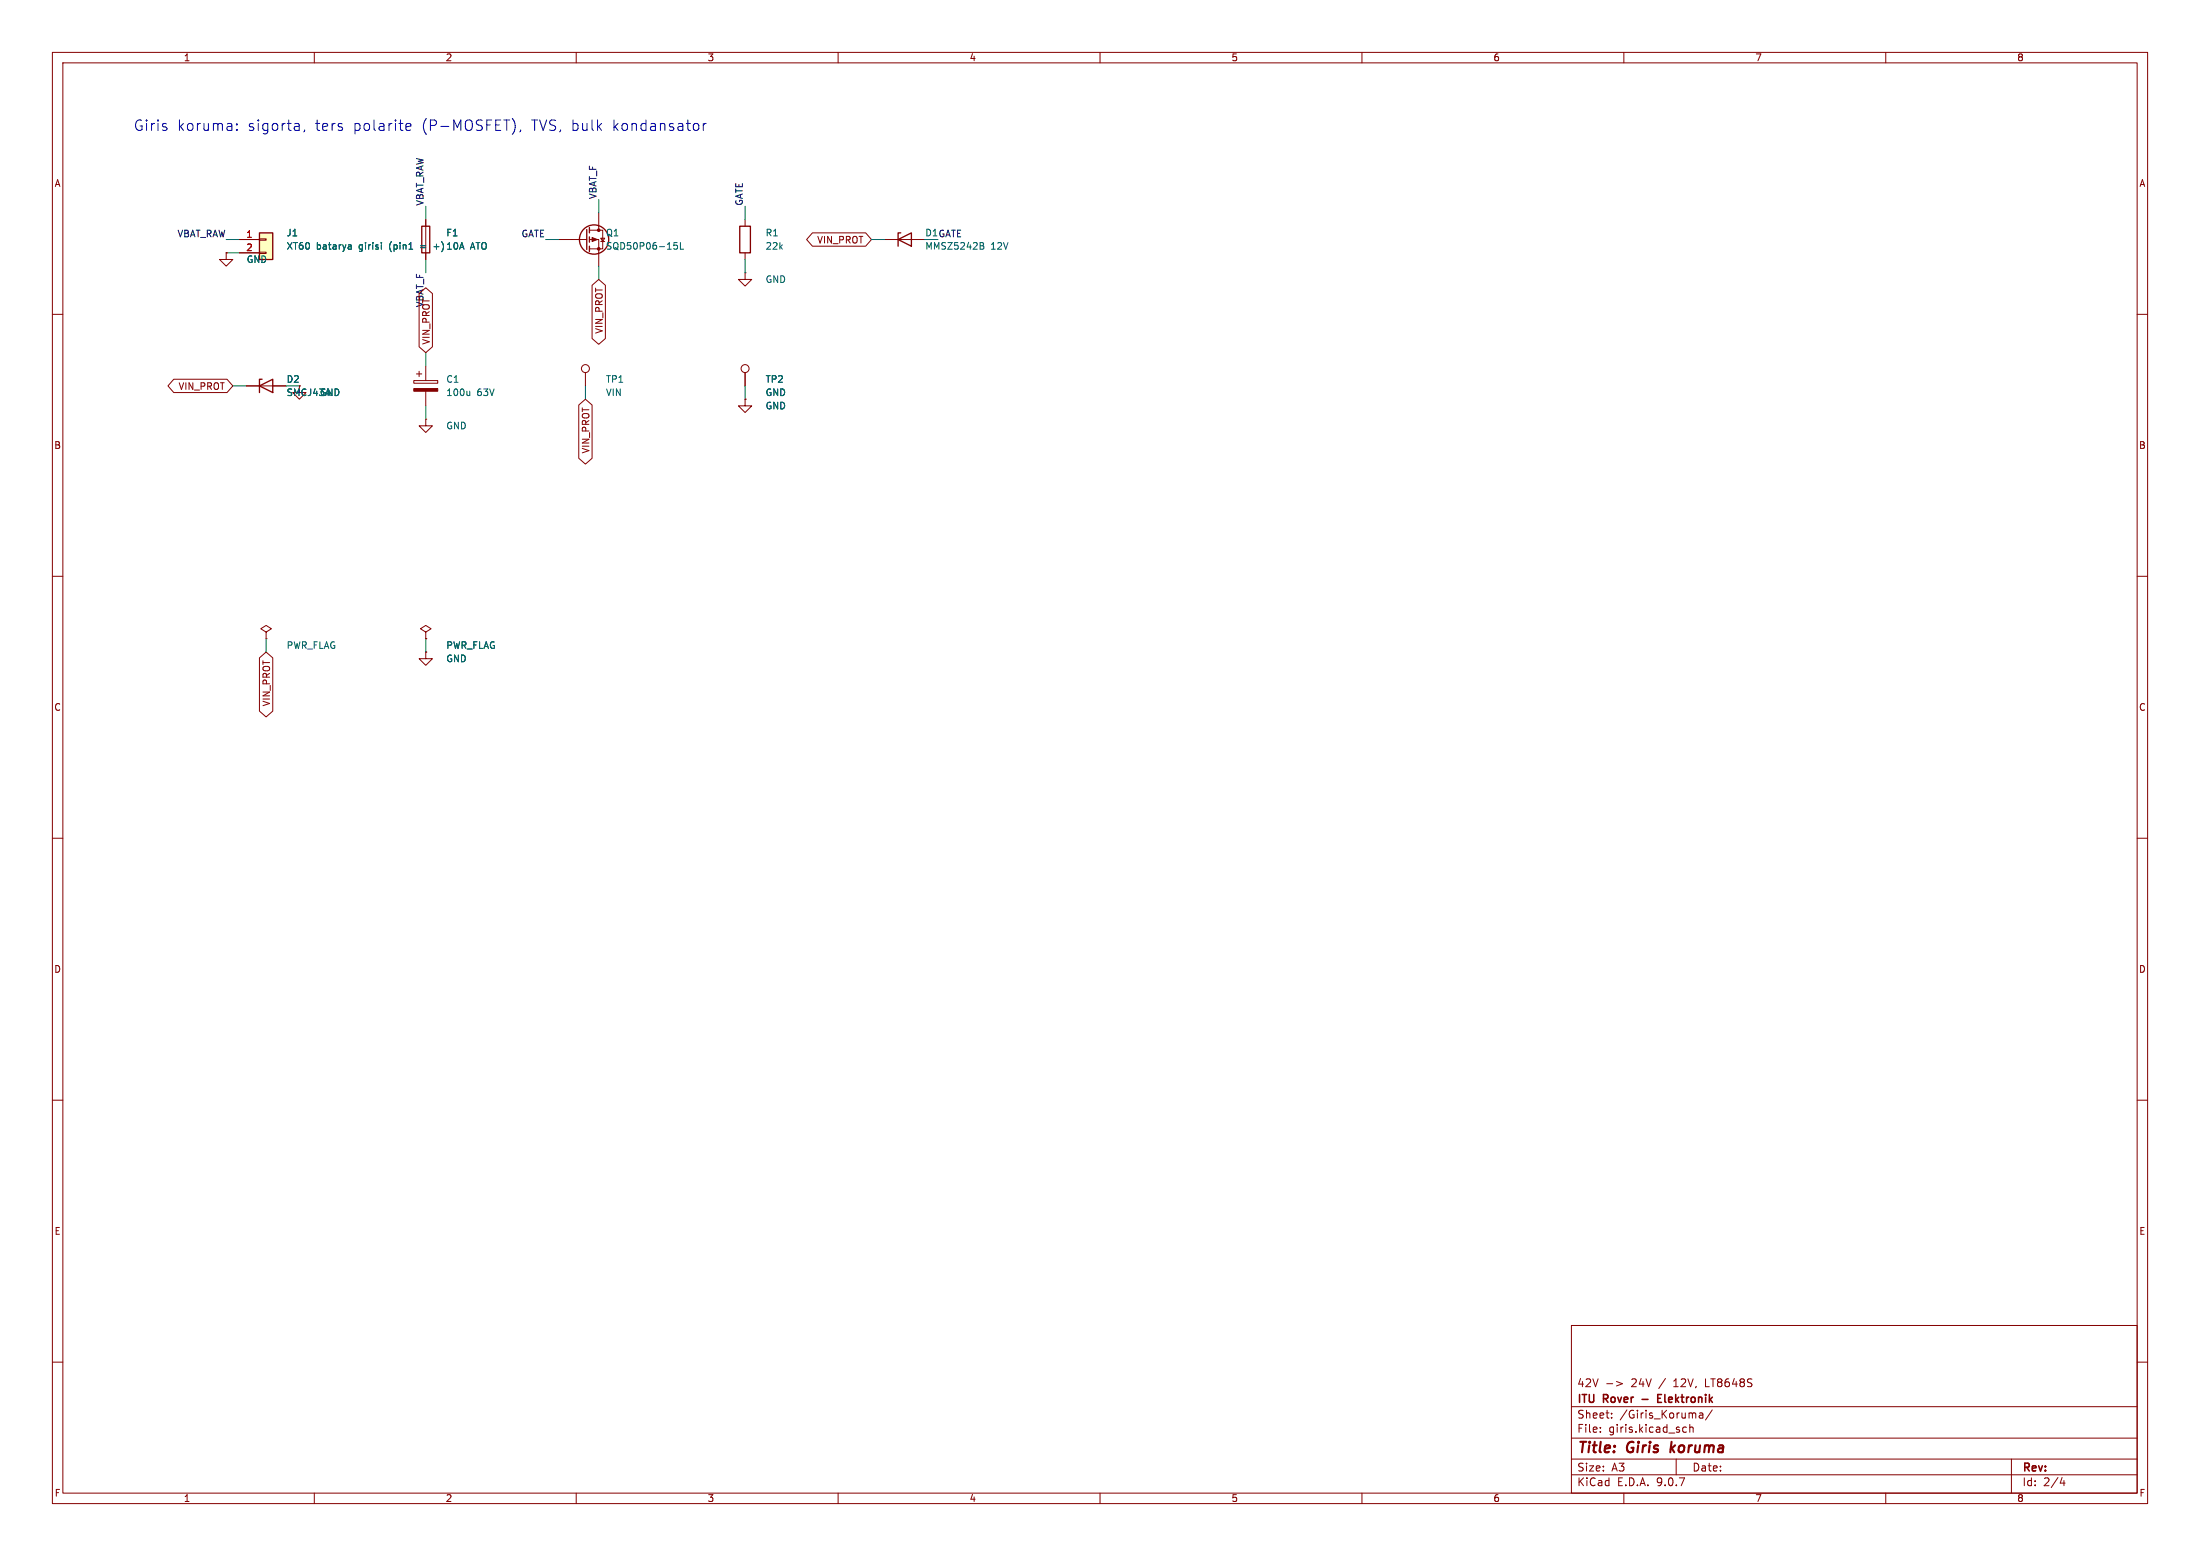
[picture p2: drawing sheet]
<svg xmlns="http://www.w3.org/2000/svg" width="420mm" height="297mm" viewBox="0 0 420 297" stroke-linecap="round" stroke-linejoin="round" font-family="sans-serif">
<g fill="none" stroke="#840000" stroke-width=".19">
<path d="M10 10h400v277h-400zM12 12h396v273h-396zM60 10v2M110 10v2M160 10v2M210 10v2M260 10v2M310 10v2M360 10v2M43.2 48.3v1.2h1.2l-1.2 1.3-1.3-1.3h1.3M43.2 48.3h.1M142.2 41.9v1.3"/>
<path d="M142.2 48.3v1.2M10 60h2M142.2 76.2v1.3h1.3l-1.3 1.2-1.2-1.2h1.2M142.2 76.2h.1M142.2 71.1v2.6M408 60h2M10 110h2M408 110h2M10 160h2M408 160h2M10 210h2M408 210h2"/>
<path d="M300 253h108v32h-108zM10 260h2M300 278.5h108M300 274.5h108M300 268.5h108M305.5 273.2v.2M305.5 272.5v.1M306.7 264.1h1.2M307.7 270.5v.2M307.7 269.8v.1M308.6 263.7l1.1 .4-1.1 .4M320 278.5v3"/>
<path d="M321.3 273.2l.2 .2 .4-.1M321.9 272.5l-.4-.1-.2 .1M322.6 272.5l.2-.1 .4 .1v.9M322.6 271.9v1.5M324.4 269.8h.6l.1 .9M325.1 270l-.5 .1a.29 .29 0 0 0-.2 .3 .29 .29 0 0 0 .2 .3l.5-.1M326.9 269.1l-1.3 1.9M384 278.5v6.5M408 260h2M60 285v2M110 285v2M160 285v2"/>
<path d="M210 285v2M260 285v2M300 281.5h108M310 285v2M360 285v2M393.7 282l-.4 1.1h.9M394 282.6v1"/>
<circle cx="142.2" cy="70.4" r=".76"/>
</g>
<path d="M319.1 275.2l-.2 2M319.8 275.9l-.9 .7" fill="none" stroke="#840000" stroke-width=".4"/>
<path d="M316.5 266.9h.5M317.2 266.2h-.7v1.5h.7" fill="none" stroke="#840000" stroke-width=".3"/>
<path d="M141.2 43.2h2.1v5.1h-2.1z" fill="none" stroke="#840000" stroke-width=".25"/>
<path d="M49.5 44.5h2.6v5h-2.6z" fill="#ffffc2"/>
<g fill="none" stroke="#840000" stroke-width=".25">
<path d="M49.5 44.5h2.6v5h-2.6zM80.5 43.2h1.5v5.1h-1.5zM112 43.8v3.8M112.5 43.4v1.1M112.5 45.2v1M112.5 47v1M171.4 45.7l2.6-1.2v2.5zM172 44.5h-.6v2.5M49.5 73.7l2.6-1.3v2.5zM50 72.4h-.5v2.5"/>
<circle cx="113.4" cy="45.7" r="2.79"/>
</g>
<g fill="none" stroke="#840000" stroke-width=".19">
<path d="M43.2 48.3h.1M45.7 45.7h3.8M45.7 48.3h3.8M49.5 45.6h1.3v.2h-1.3zM49.5 48.1h1.3v.3h-1.3zM80 56l1.3-1.1 1.3 1.1v10.2l-1.3 1.1-1.3-1.1zM81.3 41.9v7.6M106.7 45.7h5.3M112.5 43.9h2.6v3.6h-2.6M112.5 45.7h1.8v5.1M113 54.5l1.3-1.2 1.3 1.2v10.1l-1.3 1.1-1.3-1.1zM114.3 40.6v3.3"/>
<path d="M114.7 45.5h.7l-.3 .6zM114.7 46.1h.7M142.2 52.1v1.2h1.3l-1.3 1.3-1.2-1.3h1.2M142.2 52.1h.1M155.1 44.4h10.2l1.1 1.3-1.1 1.3h-10.2l-1.1-1.3zM168.9 45.7h7.6M33.2 72.4h10.1l1.1 1.3-1.1 1.2h-10.1l-1.1-1.2zM47 73.7h7.6M57.1 73.7v1.2h1.3l-1.3 1.3-1.2-1.3h1.2M79 72.6h4.6v.6h-4.6zM79.5 71.4h1M80 70.9v1"/>
<path d="M81.3 69.9v2.7M81.3 74.7v2.8M110.5 77.3l1.3-1.1 1.2 1.1v10.2l-1.2 1.1-1.3-1.1zM111.8 71.1v2.6M142.2 76.2h.1M142.2 71.1v2.6M81.3 80v1.3h1.2l-1.2 1.3-1.3-1.3h1.3M81.3 80h.1M49.5 125.6l1.3-1.1 1.3 1.1v10.1l-1.3 1.1-1.3-1.1zM50.8 120.7l1-.7-1-.6-1 .6 1 .7v1.2M50.8 121.9h.1M81.3 120.7l1-.7-1-.6-1 .6 1 .7v1.2"/>
<path d="M81.3 121.9h.1M81.3 124.5v1.2h1.2l-1.2 1.3-1.3-1.3h1.3M81.3 124.5h.1"/>
<circle cx="111.8" cy="70.4" r=".76"/>
</g>
<g fill="none" stroke="#006464" stroke-width=".19">
<path d="M66.6 46.7l.5 .2v.7M67.1 47.5l-.5 .1M67.1 47l-.5 .1M72.8 46.3v.1M72.8 46.7v.9M78.1 47.6h.7M82.8 47.1h1M129.3 46.3h-.6l-.1 .6 .2-.1h.4l.1 .2v.4l-.2 .2-.5-.2M129.9 46.3v1.3h.6M187.1 46.3l.6 .1 .1 .3-.3 .2M187.1 46.9h.4M187.5 46.9l.3 .2v.3l-.7 .2"/>
<path d="M89.7 74.7v.8M89.7 75.4l-.2 .1"/>
</g>
<g fill="#840000" stroke="#840000" stroke-width=".19">
<path d="M113 45.3l1 .4-1 .4z"/>
<path d="M79 74.2h4.6v.5h-4.6z"/>
<circle cx="114.3" cy="43.9" r=".25"/>
<circle cx="114.3" cy="47.5" r=".25"/>
</g>
<g fill="none" stroke="#009600" stroke-width=".19">
<path d="M81.3 39.4v2.5M114.3 38.1v2.5M142.2 39.4v2.5M43.2 45.7h2.5M43.2 48.3h2.5M81.3 49.5v2.6M104.1 45.7h2.6M114.3 50.8v2.5M142.2 49.5v2.6M166.4 45.7h2.5M44.4 73.7h2.6M81.3 67.3v2.6"/>
<path d="M81.3 77.5v2.5M111.8 73.7v2.5M142.2 73.7v2.5M50.8 121.9v2.6M81.3 121.9v2.6"/>
</g>
<path d="M45.2 24.7v.2M45.2 23.7v.1M57 23.7l.1 1.2M57.1 24.8l-.2 .1M57.1 24l-.2 .1M58.2 24.8l-.2 .4M77.5 24.2l1-.2-.1-.3-.6-.1-.3 .2 .1 1h.8M98.3 23.5v1.3M99.4 24.8l-.2 .4M133.3 23.8v.9M134.3 23.6v1.3M134.8 23.6l-.3 .1-.2 .2" fill="none" stroke="#0000c2" stroke-width=".19"/>
<g font-size="2.8" fill="#0000c2">
<text x="25.4" y="25.2">Giris</text>
<text x="33.7" y="25.2">koruma:</text>
<text x="47.2" y="25.2">sigorta,</text>
<text x="60.1" y="25.2">ters</text>
<text x="67.4" y="25.2">polarite</text>
<text x="80.5" y="25.2">(P-MOSFET),</text>
<text x="101.6" y="25.2">TVS, bulk</text>
<text x="117.1" y="25.2">kondansator</text>
</g>
<g font-size="2.8" fill="#840000">
<text x="301" y="277.9">Title:</text>
<text x="310.6" y="277.9">Giris</text>
<text x="319.7" y="277.9">koruma</text>
</g>
<g font-size="2.1" fill="#840000">
<text x="301" y="268.2">ITU</text>
<text x="301" y="265">42V</text>
<text x="306.2" y="268.2">Rover</text>
<text x="311.4" y="265">24V</text>
<text x="314.1" y="268.2">-</text>
<text x="316.9" y="265">/</text>
<text x="317.7" y="268.2">Elektronik</text>
<text x="319.8" y="265">12V,</text>
<text x="325.9" y="265">LT8648S</text>
<text x="301" y="273.7">File:</text>
<text x="301" y="271">Sheet:</text>
<text x="307.1" y="273.7">giris.kicad_sch</text>
<text x="309.2" y="271">/Giris_Koruma/</text>
<text x="301" y="281.1">Size:</text>
<text x="307.6" y="281.1">A3</text>
<text x="323" y="281.1">Date:</text>
<text x="386" y="281.3">Rev:</text>
<text x="301" y="283.9">KiCad</text>
<text x="308.7" y="283.9">E.D.A.</text>
<text x="316.3" y="283.9">9.0.7</text>
<text x="386" y="283.9">Id:</text>
<text x="390.1" y="283.9">2/4</text>
</g>
<g font-size="1.8" fill="#840000">
<text x="35" y="11.9">1</text>
<text x="85" y="11.9">2</text>
<text x="135" y="11.9">3</text>
<text x="185" y="11.9">4</text>
<text x="235" y="11.9">5</text>
<text x="285" y="11.9">6</text>
<text x="335" y="11.9">7</text>
<text x="385" y="11.9">8</text>
<text x="10.3" y="35.9">A</text>
<text x="408.3" y="35.9">A</text>
<text x="155.9" y="46.7">VIN_PROT</text>
<text x="82.2" y="65.9" transform="rotate(-90 82.2 65.9)">VIN_PROT</text>
<text x="115.3" y="63.8" transform="rotate(-90 115.3 63.8)">VIN_PROT</text>
<text x="34" y="74.6">VIN_PROT</text>
<text x="10.3" y="85.9">B</text>
<text x="112.7" y="86.7" transform="rotate(-90 112.7 86.7)">VIN_PROT</text>
<text x="408.2" y="85.9">B</text>
<text x="10.3" y="135.9">C</text>
<text x="51.8" y="134.9" transform="rotate(-90 51.8 134.9)">VIN_PROT</text>
<text x="408.2" y="135.9">C</text>
<text x="10.3" y="185.9">D</text>
<text x="408.2" y="185.9">D</text>
<text x="10.3" y="235.9">E</text>
<text x="408.3" y="235.9">E</text>
<text x="10.3" y="285.9">F</text>
<text x="35" y="286.9">1</text>
<text x="85" y="286.9">2</text>
<text x="135" y="286.9">3</text>
<text x="185" y="286.9">4</text>
<text x="235" y="286.9">5</text>
<text x="285" y="286.9">6</text>
<text x="335" y="286.9">7</text>
<text x="385" y="286.9">8</text>
<text x="408.3" y="285.9">F</text>
</g>
<g font-size="1.8" fill="#0f0f0f">
<text x="80.9" y="39.4" transform="rotate(-90 80.9 39.4)">VBAT_RAW</text>
<text x="114" y="38.1" transform="rotate(-90 114 38.1)">VBAT_F</text>
<text x="141.9" y="39.4" transform="rotate(-90 141.9 39.4)">GATE</text>
<text x="33.8" y="45.4">VBAT_RAW</text>
<text x="99.5" y="45.4">GATE</text>
<text x="80.9" y="58.7" transform="rotate(-90 80.9 58.7)">VBAT_F</text>
</g>
<g font-size="1.8" fill="#a90000">
<text x="46.9" y="45.5">1</text>
<text x="46.9" y="48">2</text>
</g>
<g font-size="1.8" fill="#006464">
<text x="54.6" y="45.3">J1</text>
<text x="54.6" y="47.9">XT60</text>
<text x="60.4" y="47.9">batarya</text>
<text x="68.6" y="47.9">girisi</text>
<text x="74.6" y="47.9">(pin1</text>
<text x="80.7" y="47.9">=</text>
<text x="83.5" y="47.9">+)10A</text>
<text x="85.1" y="45.3">F1</text>
<text x="89.8" y="47.9">ATO</text>
<text x="115.6" y="47.9">SQD50P06-15L</text>
<text x="115.6" y="45.3">Q1</text>
<text x="146.1" y="45.3">R1</text>
<text x="146.1" y="47.9">22k</text>
<text x="176.5" y="47.9">MMSZ5242B</text>
<text x="189.1" y="47.9">12V</text>
<text x="47" y="50.4">GND</text>
<text x="146.1" y="54.2">GND</text>
<text x="54.6" y="73.3">D2</text>
<text x="54.6" y="75.8">SMCJ43A</text>
<text x="61" y="75.8">GND</text>
<text x="85.1" y="73.3">C1</text>
<text x="85.1" y="75.8">100u</text>
<text x="91" y="75.8">63V</text>
<text x="115.6" y="73.3">TP1</text>
<text x="115.6" y="75.8">VIN</text>
<text x="146.1" y="73.3">TP2</text>
<text x="146.1" y="75.8">GND</text>
<text x="85.1" y="82.1">GND</text>
<text x="146.1" y="78.3">GND</text>
<text x="54.6" y="124.1">PWR_FLAG</text>
<text x="85.1" y="124.1">PWR_FLAG</text>
<text x="85.1" y="126.6">GND</text>
</g>
<text font-size="1.8" fill="#009600" x="176.5" y="45.3">D1GATE</text>
</svg>
